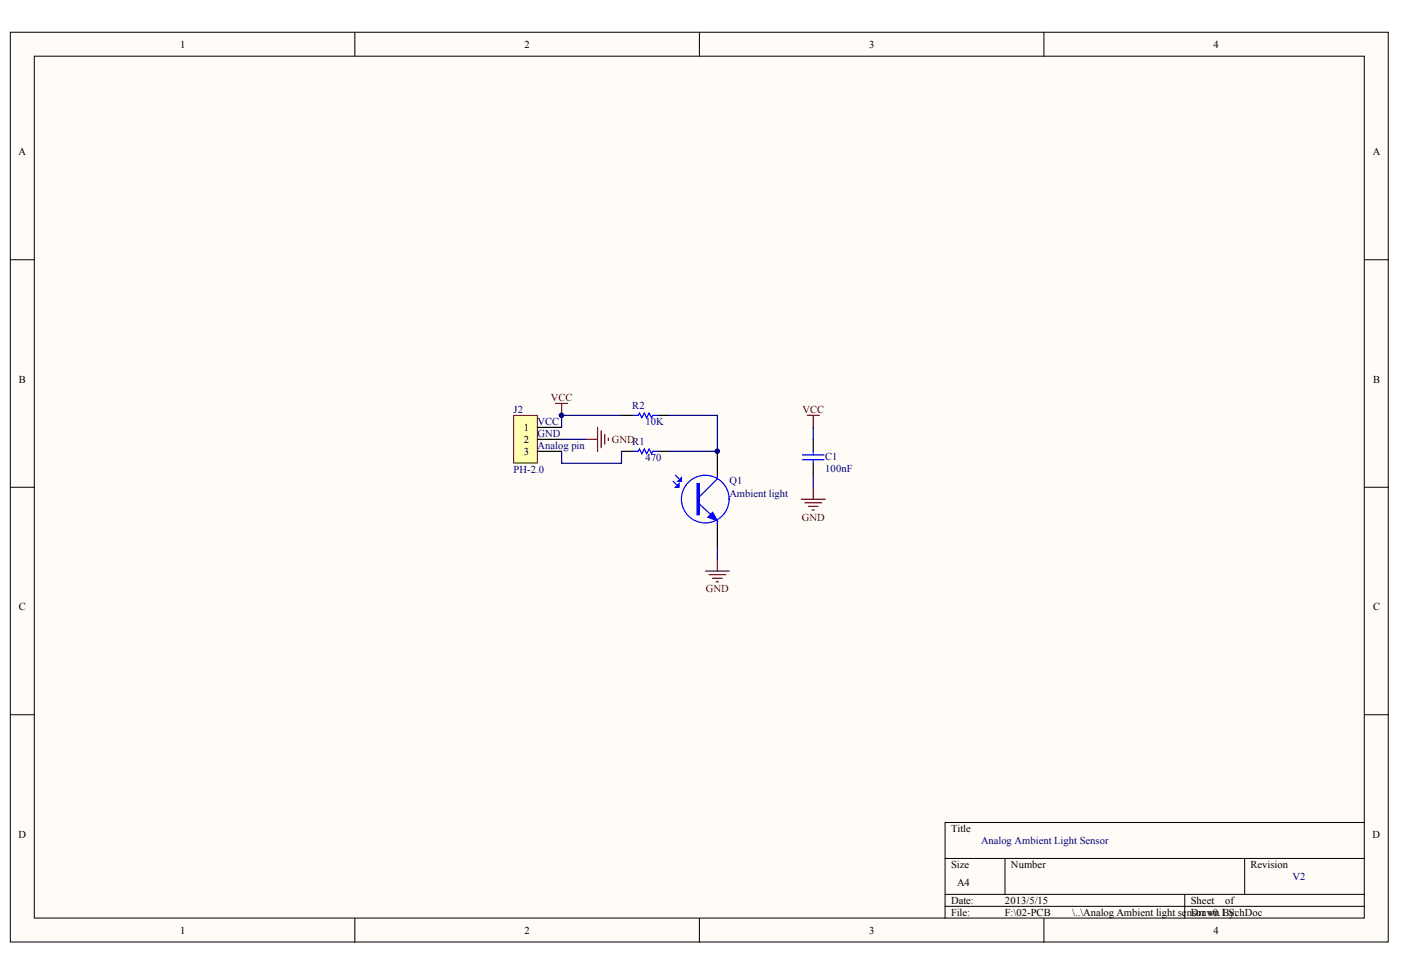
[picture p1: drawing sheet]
<svg xmlns="http://www.w3.org/2000/svg" width="287mm" height="200mm" viewBox="0 0 287 200" stroke-linecap="round" stroke-linejoin="round" font-family="sans-serif">
<g fill="#fffcf8" stroke="#000" stroke-width=".2">
<path d="M2.1 6.6h282.1v186.3h-282.1z"/>
<path d="M7 11.5h272.3v176.5h-272.3z"/>
</g>
<g fill="none" stroke="#000" stroke-width=".2">
<path d="M72.6 6.6v4.9M143.2 6.6v4.9M213.7 6.6v4.9M2.1 53.2h4.9M279.3 53.2h4.9M2.1 99.8h4.9M279.3 99.8h4.9M2.1 146.3h4.9M279.3 146.3h4.9M193.5 175.8h85.8M205.7 175.8v7.3M254.8 175.8v7.3"/>
<path d="M279.3 168.4h-85.8v19.6M72.6 188v4.9M143.2 188v4.9M193.5 183.1h85.8M193.5 185.6h85.8M213.7 188v4.9M242.5 183.1v4.9"/>
</g>
<path d="M105.2 85h4.8v9.8h-4.8z" fill="#ffffb0" stroke="#800000" stroke-width=".2"/>
<path d="M110.1 87.5h4.9M110.1 90h4.9M110.1 92.4h4.9M127.2 92.4h2.5M127.2 85h2.5M134.6 92.4h2.4M134.6 85h2.4M146.9 92.4v4.9M166.5 90v2.4M166.5 94.9v2.4M146.9 107.1v4.9" fill="none" stroke="#000" stroke-width=".25"/>
<g fill="none" stroke="#00f" stroke-width=".25">
<path d="M129.7 92.4h1l.2-.5 .5 1 .5-1 .5 1 .5-1 .5 1 .2-.5h1M129.7 85h1l.2-.4 .5 .9 .5-.9 .5 .9 .5-.9 .5 .9 .2-.5h1M137.8 98.5l.7 .8M138.3 97.3l.7 .7M146.9 97.3v.7l-3.7 3.7M164.3 94.1h4.4M164.3 93.1h4.4M166.5 92.4v.7M166.5 94.1v.8M143.2 103.2l3.7 3.4v.8"/>
<circle cx="144.4" cy="102.2" r="4.9"/>
</g>
<g fill="#00f" stroke="#00f" stroke-width=".25">
<path d="M144.9 105.9l1-1 1 1.7z"/>
<path d="M138.8 98.5l.7-.7v.7z"/>
<path d="M138.3 99.8l.7-.8v.8z"/>
<path d="M142.7 99h.5v6.4h-.5z" fill-rule="evenodd"/>
</g>
<g fill="none" stroke="#800000" stroke-width=".25">
<path d="M113.7 82.6h2.5M115 82.6v2.4M119.9 90h2.4M122.3 87.5v4.9M123.1 88.2v3.5M123.8 89v1.9M124.5 89.7v.5M165.3 85h2.4M166.5 85v2.5M166.5 99.8v2.4M144.4 116.9h4.9M145.1 117.7h3.5"/>
<path d="M145.9 118.4h1.9M146.6 119.1h.5M146.9 114.5v2.4M164 102.2h4.9M164.8 102.9h3.4M165.5 103.7h2M166.2 104.4h.5"/>
</g>
<path d="M115 92.4v2.5h12.2v-2.5M115 90h4.9M127.2 85h-12.2v2.5M137 85h9.9v7.4h-9.9M166.5 87.5v2.5M166.5 97.3v2.5M146.9 112v2.5" fill="none" stroke="#000080" stroke-width=".25"/>
<g fill="#000080" stroke="#000080" stroke-width=".2">
<circle cx="114.9" cy="85" r=".47"/>
<circle cx="146.8" cy="92.4" r=".47"/>
</g>
<g font-size="2.2">
<text x="36.9" y="9.8">1</text>
<text x="107.4" y="9.8">2</text>
<text x="177.9" y="9.8">3</text>
<text x="248.5" y="9.8">4</text>
<text x="3.8" y="31.8">A</text>
<text x="281" y="31.8">A</text>
<text x="3.9" y="78.4">B</text>
<text x="281.1" y="78.4">B</text>
<text x="107.2" y="88.2">1</text>
<text x="107.2" y="90.7">2</text>
<text x="107.2" y="93.1">3</text>
<text x="3.9" y="125">C</text>
<text x="281.1" y="125">C</text>
<text x="3.8" y="171.5">D</text>
<text x="194.7" y="170.3">Title</text>
<text x="281" y="171.5">D</text>
<text x="194.7" y="177.7">Size</text>
<text x="207" y="177.7">Number</text>
<text x="256" y="177.7">Revision</text>
<text x="194.7" y="185">Date:</text>
<text x="195.9" y="181.4">A4</text>
<text x="205.7" y="185">2013/5/15</text>
<text x="243.8" y="185">Sheet</text>
<text x="250.8" y="185">of</text>
<text x="36.9" y="191.2">1</text>
<text x="107.4" y="191.2">2</text>
<text x="177.9" y="191.2">3</text>
<text x="194.7" y="187.5">File:</text>
<text x="205.7" y="187.5">F:\02-PCB</text>
<text x="219.5" y="187.5">\..\Analog Ambient light se</text>
<text x="243" y="187.5">nDrawn By:</text>
<text x="244.1" y="187.5">sor v0.1.SchDoc</text>
<text x="248.5" y="191.2">4</text>
</g>
<g font-size="2.2" fill="#800000">
<text x="112.8" y="82.1">VCC</text>
<text x="164.3" y="84.6">VCC</text>
<text x="125.3" y="90.7">GNDR1</text>
<text x="164.2" y="106.6">GND</text>
<text x="144.5" y="121.3">GND</text>
</g>
<g font-size="2.2" fill="#000080">
<text x="129.4" y="83.8">R2</text>
<text x="105.2" y="84.6">J2</text>
<text x="110.1" y="87">VCC</text>
<text x="110.1" y="89.5">GND</text>
<text x="132.1" y="87">10K</text>
<text x="110.1" y="91.9">Analog pin</text>
<text x="132.1" y="94.4">470</text>
<text x="168.9" y="94.1">C1</text>
<text x="105.2" y="96.8">PH-2.0</text>
<text x="149.3" y="99">Q1</text>
<text x="149.3" y="101.7">Ambient light</text>
<text x="168.9" y="96.6">100nF</text>
<text x="200.8" y="172.8">Analog Ambient Light Sensor</text>
<text x="264.6" y="180.2">V2</text>
</g>
</svg>
